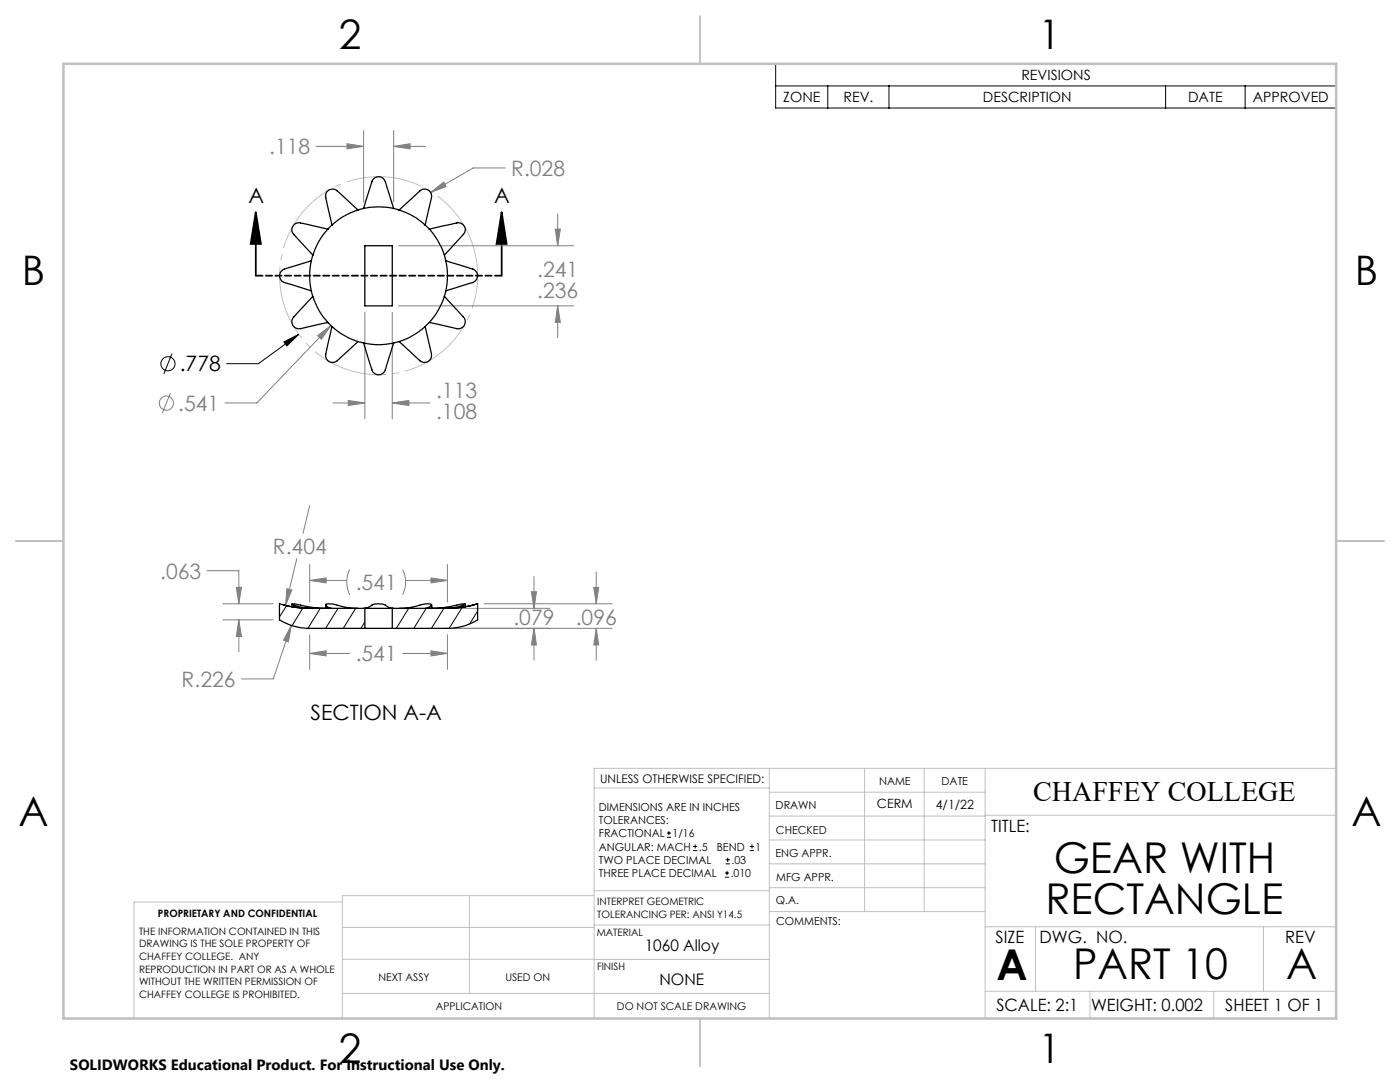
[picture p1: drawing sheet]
<svg xmlns="http://www.w3.org/2000/svg" width="279mm" height="216mm" viewBox="0 0 279 216" stroke-linecap="round" stroke-linejoin="round" font-family="sans-serif">
<g fill="none" stroke="#808080" stroke-width=".2">
<path d="M63.1 29.2h9.5M69.3 28.7l3.3 .5-3.3 .5zM72.6 26v14.3M78.6 29.2l3.2-.5v1zM78.6 26v14.3M78.6 29.2h6.3M85.9 38.4l2.6-2.1 .5 .9zM100.8 33.5h-6.3l-8.6 4.9M79.6 49h34.9M110.8 45.7h1l-.5 3.3zM111.3 42.7v6.3M34 78.4l-1.6 4"/>
<path d="M63.4 67l2.6-2.1-1.9 2.8zM66 64.9l-14.7 15.5h-6.4M69.5 79.9l3.3 .5-3.3 .5zM72.8 62.3v21.3M78.3 62.3v21.3M79.6 61h34.9M111.3 61l.5 3.3h-1zM111.3 61v6.4M66.5 80.4h6.3M78.3 80.4l3.3-.5v1zM78.3 80.4h7.5M41.3 113.9h6.4v6.6"/>
<path d="M47.2 117.2h1l-.5 3.3zM57.3 117.5l.9 .2-1.2 3.1zM59.2 111.5l-2.2 9.3M61.8 115.8l3.3-.5v1zM61.8 100.9l-1.3 5.5M61.8 112.6v7.5M61.8 115.8h7.4M69.8 113.6a5.9 5.9 0 0 0 0 5.1M80.4 113.6a5.9 5.9 0 0 1 0 5.1M81 115.8h8.3M86 115.3l3.3 .5-3.3 .5zM89.3 112.6v7.5"/>
<path d="M106 118.1h1.1l-.5 3.3zM106.6 115v6.4M118.5 117.2h1l-.5 3.3zM119 114.1v6.4M44.5 120.5h10M44.5 123.7h10M47.7 123.7l.5 3.3h-1zM47.7 123.7v6.3M58.1 124.8l-.5 3.3-1-.4zM58.1 124.8l-3.6 10.7h-6.3M61.8 130.4l3.3-.5v1zM61.8 126.6v7"/>
<path d="M61.8 130.4h8M80.4 130.4h8.9M86 129.9l3.3 .5-3.3 .5zM89.3 126.6v7M90.6 125.4h31.6M90.6 121.4h19.1M96.6 120.5h25.6M106.6 125.4l.5 3.3h-1.1zM106.6 125.4v6.3M119 125.4l.5 3.3h-1zM119 125.4v6.3"/>
<circle cx="33.2" cy="80.4" r="1.4"/>
</g>
<g fill="none" stroke="#000" stroke-width=".2">
<path d="M154.8 12.7h111.9v8.9h-111.9zM154.8 17.1h111.9M165.2 17.1v4.5M177.4 17.1v4.5M232.6 17.1v4.5M248.5 17.1v4.5M34.3 70.6l-1.6 4M56.7 68.2l2.9-1.5-2.3 2.3zM59.6 66.7l-8 5.9h-6.4M133.1 167.1h.8M133.1 166.2h.8M133.5 165.8v.9"/>
<path d="M138.3 169.7h.8M138.3 168.9h.8M138.7 168.5v.8M144.7 175h.8M144.7 174.2h.8M144.8 172.4h.9M144.8 171.6h.9M145.1 173.8v.8M145.2 171.1v.9M149.6 169.7h.9M149.6 168.9h.9M150.1 168.5v.8"/>
<circle cx="33.5" cy="72.6" r="1.41"/>
</g>
<path d="M51 42.3l1.1 6.4h-2.1zM51 42.3v12.7M100.1 42.3l1 6.4h-2zM100.1 42.3v12.7" fill="none" stroke="#000" stroke-width=".35"/>
<path d="M94.5 49.2a19.8 19.8 0 0 0-33.1-8 19.8 19.8 0 0 0 8.9 32.9 19.8 19.8 0 0 0 24.5-23.7l-.3-1.2" fill="none" stroke="#c0c0c0" stroke-width=".2" stroke-dasharray="15.2 1.3 1.3 1.3" stroke-dashoffset="2.7" stroke-linecap="butt"/>
<path d="M100.1 55h-49" fill="none" stroke="#000" stroke-width=".35" stroke-dasharray="1.3 .6" stroke-dashoffset="-.1"/>
<g fill="none" stroke="#c0c0c0" stroke-width=".2">
<path d="M118.6 157.2h34.9M153.5 153.3v49.9M153.5 158.1h43.1M172.5 153.3v28.6M184.4 153.3v28.6M196.6 153.3v49.9M266.7 153.3h-148.1v49.9M68.3 180h-41.6v23.2M93.7 178.7v19.5M118.6 178.7h-50.3v24.5M118.6 177.7h35M153.5 167.6h43.1"/>
<path d="M153.5 162.8h43.1M153.5 172.4h43.1M153.5 177.1h43.1M196.6 162.7h70.1M68.3 198.2h85.2M68.3 191.4l85.2 .1M68.3 185.1h50.3M118.6 184.6h35M153.6 181.9h43M196.6 197.8h70.1M196.6 184.9h70.1M206.7 184.9v12.9"/>
<path d="M217.5 197.8v5.4M242.2 197.8v5.4M252.2 184.9v12.9"/>
</g>
<path d="M139.7 3.2v9.5M3.1 107.9h9.6M266.7 107.9h9.5M139.7 203.2v9.6" fill="none" stroke="#c0c0c0" stroke-width=".25"/>
<path d="M12.7 12.7h254v190.5h-254z" fill="none" stroke="#c0c0c0" stroke-width=".5"/>
<g fill="#000">
<path d="M56.7 68.2l2.9-1.5-2.3 2.3z"/>
<path d="M100.1 42.3l1 6.4h-2zM51 42.3l1.1 6.4h-2.1z"/>
</g>
<path d="M69.5 79.9l3.3 .5-3.3 .5zM78.3 80.4l3.3-.5v1zM111.3 61l.5 3.3h-1zM110.8 45.7h1l-.5 3.3zM69.3 28.7l3.3 .5-3.3 .5zM78.6 29.2l3.2-.5v1zM85.9 38.4l3.1-1.2-.5-.9zM63.4 67l.7 .7 1.9-2.8zM58.1 124.8l-1.5 2.9 1 .4zM57.3 117.5l-.3 3.3 1.2-3.1zM61.8 115.8l3.3-.5v1zM86 115.3l3.3 .5-3.3 .5zM47.2 117.2h1l-.5 3.3zM47.7 123.7l.5 3.3h-1zM106.6 125.4l.5 3.3h-1.1zM106 118.1h1.1l-.5 3.3zM119 125.4l.5 3.3h-1zM118.5 117.2h1l-.5 3.3zM61.8 130.4l3.3-.5v1zM86 129.9l3.3 .5-3.3 .5z" fill="#808080"/>
<g fill="none" stroke="#000" stroke-width=".25">
<path d="M62.1 52a14.3 14.3 0 0 0 0 6M62.1 52l-5.3 1.7a1.42 1.42 0 0 0-1 1.3 1.42 1.42 0 0 0 1 1.4l5.3 1.6M62.1 58l.3 1.1M62.4 59.1l-3.8 4.2a1.4 1.4 0 0 0-.2 1.6 1.4 1.4 0 0 0 1.6 .7l5.4-1.3M62.4 59.1a13.2 13.2 0 0 0 3 5.2M62.4 50.9l-.3 1.1M65.4 45.7a13.4 13.4 0 0 0-3 5.2M65.4 45.7l-5.4-1.2a1.39 1.39 0 0 0-1.5 .6 1.39 1.39 0 0 0 .1 1.7l3.8 4.1M66.3 44.9l-.9 .8M71.4 41.9l-4.1-3.8a1.39 1.39 0 0 0-1.6-.2 1.39 1.39 0 0 0-.7 1.5l1.3 5.5M71.4 41.9a13.4 13.4 0 0 0-5.1 3M72.6 41.6l1.6-5.3a1.4 1.4 0 0 1 1.4-1 1.4 1.4 0 0 1 1.3 1l1.7 5.3"/>
<path d="M72.6 41.6a14.3 14.3 0 0 1 6 0M72.6 41.6l-1.2 .3M72.8 49h5.5v12h-5.5zM78.6 41.6l1.1 .3M79.7 41.9l4.1-3.8a1.4 1.4 0 0 1 1.6-.2 1.4 1.4 0 0 1 .7 1.5l-1.3 5.5M79.7 41.9a13.4 13.4 0 0 1 5.1 3M84.8 44.9l.9 .8M85.7 45.7l5.5-1.2a1.38 1.38 0 0 1 1.5 .6 1.38 1.38 0 0 1-.2 1.7l-3.8 4.1M85.7 45.7a14.7 14.7 0 0 1 3 5.2M88.7 59.1l3.8 4.2a1.4 1.4 0 0 1 .2 1.6 1.4 1.4 0 0 1-1.5 .7l-5.5-1.3M88.7 59.1a14.4 14.4 0 0 1-3 5.2M88.7 50.9l.3 1.1"/>
<path d="M89 52l5.3 1.7a1.4 1.4 0 0 1 1 1.3 1.4 1.4 0 0 1-1 1.4l-5.3 1.6M89 52a14.3 14.3 0 0 1 0 6M89 58l-.3 1.1M65.4 64.3l.9 .9M66.3 65.2l-1.3 5.4a1.39 1.39 0 0 0 .7 1.6 1.39 1.39 0 0 0 1.6-.2l4.1-3.8M66.3 65.2a14.7 14.7 0 0 0 5.1 3M71.4 68.2l1.2 .2M72.6 68.4l1.6 5.4a1.4 1.4 0 0 0 1.4 1 1.4 1.4 0 0 0 1.3-1l1.7-5.4M72.6 68.4a12.9 12.9 0 0 0 6 0M79.7 68.2l-1.1 .2M84.8 65.2l1.3 5.4a1.42 1.42 0 0 1-.7 1.5 1.42 1.42 0 0 1-1.6-.1l-4.1-3.8M84.8 65.2a14.7 14.7 0 0 1-5.1 3"/>
<path d="M85.7 64.3l-.9 .9M55.8 120.5a19 19 0 0 0 6 .9h27.5a18.6 18.6 0 0 0 6-.9v3.2a11.3 11.3 0 0 1-6 1.7h-27.5a11.3 11.3 0 0 1-6-1.7zM56.6 120.7l.2 .1a20.4 20.4 0 0 0 5.3 .6M58.2 120.5v.6M58.6 120.8a10.8 10.8 0 0 0 3.8 .6M58.6 120.8l-.4-.3h.8a31.5 31.5 0 0 0 6.4 .9M58.6 120.8v.3M65 120.7v.7M65 120.8a1.53 1.53 0 0 0 1.3 .6M65 120.8v-.1a3.2 3.2 0 0 1 2.3 .1 12.4 12.4 0 0 0 4.1 .6M65 120.8v.6M72.6 121.4a2.52 2.52 0 0 0 1.7-.7 3.6 3.6 0 0 1 3.4 .5l.9 .2"/>
<path d="M72.8 121.4v4M78.3 121.4v4M86.1 120.8a1.66 1.66 0 0 1-1.3 .6M86.1 120.8v-.2l-.8-.1-1.5 .3a12.4 12.4 0 0 1-4.1 .6M86.1 120.8v.6M86.1 120.7v.7M92.5 120.8a10.4 10.4 0 0 1-3.8 .6M92.5 120.8l.4-.3h-.8a29 29 0 0 1-6.4 .9M92.5 120.8v.3M92.9 120.5v.6M95.3 120.5h-.2a19.3 19.3 0 0 1-6.1 .9"/>
</g>
<path d="M57.2 120.9l-1.4 2.2M60.4 121.4l-2.1 3.4M63.9 121.4l-2.4 4M67.5 121.4l-2.5 4M71 121.4l-2.5 4M72.8 124.1l-.8 1.3M81.6 121.4l-2.5 4M85.1 121.4l-2.5 4M88.6 121.4l-2.5 4M92.3 121.2l-2.7 4.2M95.3 121.9l-1.6 2.6" fill="none" stroke="#000" stroke-width=".2"/>
<g font-size="8.5">
<text x="210.3" y="174.2">GEAR WITH</text>
<text x="208.6" y="182.3">RECTANGLE</text>
<text x="198.9" y="195.5">A</text>
<text x="214.2" y="195.4">PART 10</text>
<text x="256.7" y="195.4">A</text>
</g>
<g font-size="8.1">
<text x="67.6" y="9.7">2</text>
<text x="207.3" y="9.7">1</text>
<text x="4.4" y="57">B</text>
<text x="270.4" y="57">B</text>
<text x="3.7" y="164.9">A</text>
<text x="269.7" y="164.9">A</text>
<text x="67.6" y="212.2">2</text>
<text x="207.3" y="212.2">1</text>
</g>
<text font-size="5.6" x="206.2" y="159.8">CHAFFEY COLLEGE</text>
<g font-size="4.2" fill="#808080">
<text x="53.7" y="30.8">.118</text>
<text x="102" y="35.1">R.028</text>
<text x="107.2" y="55.3">.241</text>
<text x="107.2" y="59.4">.236</text>
<text x="35.6" y="82">.541</text>
<text x="87" y="79.5">.113</text>
<text x="87" y="83.6">.108</text>
<text x="54.5" y="110.5">R.404</text>
<text x="32" y="115.5">.063</text>
<text x="71" y="117.7">.541</text>
<text x="102.5" y="124.7">.079</text>
<text x="114.9" y="124.7">.096</text>
<text x="71" y="132">.541</text>
<text x="36.2" y="137.1">R.226</text>
</g>
<g font-size="4.2">
<text x="49.6" y="40.6">A</text>
<text x="98.6" y="40.6">A</text>
<text x="35.9" y="74.1">.778</text>
<text x="62" y="143.7">SECTION A-A</text>
</g>
<g font-size="3.4">
<text x="197.8" y="166">TITLE:</text>
<text x="198.7" y="188.1">SIZE</text>
<text x="207.5" y="188.1">DWG. NO.</text>
<text x="256.5" y="188.2">REV</text>
<text x="198.8" y="201.7">SCALE: 2:1</text>
<text x="217.7" y="201.8">WEIGHT: 0.002</text>
<text x="244.5" y="201.7">SHEET 1 OF 1</text>
</g>
<g font-size="3.2">
<text x="128.7" y="189.8">1060 Alloy</text>
<text x="131.6" y="196.6">NONE</text>
</g>
<text font-size="3" x="14" y="213.5">SOLIDWORKS Educational Product. For Instructional Use Only.</text>
<g font-size="2.8">
<text x="203.8" y="16">REVISIONS</text>
<text x="156.3" y="20.4">ZONE</text>
<text x="168.3" y="20.4">REV.</text>
<text x="196.2" y="20.4">DESCRIPTION</text>
<text x="237.1" y="20.4">DATE</text>
<text x="250" y="20.4">APPROVED</text>
</g>
<g font-size="2.5">
<text x="175" y="161.3">CERM</text>
<text x="186.8" y="161.4">4/1/22</text>
</g>
<text font-size="2.4" x="119.8" y="156.2">UNLESS OTHERWISE SPECIFIED:</text>
<g font-size="2.2">
<text x="119.5" y="161.8">DIMENSIONS ARE IN INCHES</text>
<text x="154.8" y="161.4">DRAWN</text>
<text x="175.4" y="156.6">NAME</text>
<text x="187.9" y="156.7">DATE</text>
<text x="119.5" y="164.4">TOLERANCES:</text>
<text x="119.5" y="167.1">FRACTIONAL</text>
<text x="134.2" y="167.1">1/16</text>
<text x="154.9" y="166.3">CHECKED</text>
<text x="119.5" y="172.4">TWO PLACE DECIMAL</text>
<text x="119.5" y="169.7">ANGULAR: MACH</text>
<text x="139.5" y="169.7">.5</text>
<text x="143" y="169.7">BEND</text>
<text x="146" y="172.4">.03</text>
<text x="150.8" y="169.7">1</text>
<text x="154.8" y="171">ENG APPR.</text>
<text x="119.5" y="175">THREE PLACE DECIMAL</text>
<text x="145.8" y="175">.010</text>
<text x="154.9" y="175.7">MFG APPR.</text>
<text x="154.9" y="180.4">Q.A.</text>
<text x="154.9" y="184.6">COMMENTS:</text>
</g>
<g font-size="2.1">
<text x="75.5" y="195.7">NEXT ASSY</text>
<text x="100.9" y="195.7">USED ON</text>
<text x="86.9" y="201.5">APPLICATION</text>
<text x="123.1" y="201.6">DO NOT SCALE DRAWING</text>
</g>
<g font-size="2">
<text x="31.5" y="182.9">PROPRIETARY AND CONFIDENTIAL</text>
<text x="119.2" y="180.6">INTERPRET GEOMETRIC</text>
<text x="119.2" y="183.1">TOLERANCING PER: ANSI Y14.5</text>
<text x="27.8" y="186.5">THE INFORMATION CONTAINED IN THIS</text>
<text x="27.8" y="189">DRAWING IS THE SOLE PROPERTY OF</text>
<text x="27.8" y="191.6">CHAFFEY COLLEGE. ANY</text>
<text x="119.1" y="186.7">MATERIAL</text>
<text x="27.8" y="194.1">REPRODUCTION IN PART OR AS A WHOLE</text>
<text x="27.8" y="196.6">WITHOUT THE WRITTEN PERMISSION OF</text>
<text x="119.1" y="193.5">FINISH</text>
<text x="27.8" y="199.1">CHAFFEY COLLEGE IS PROHIBITED.</text>
</g>
</svg>
